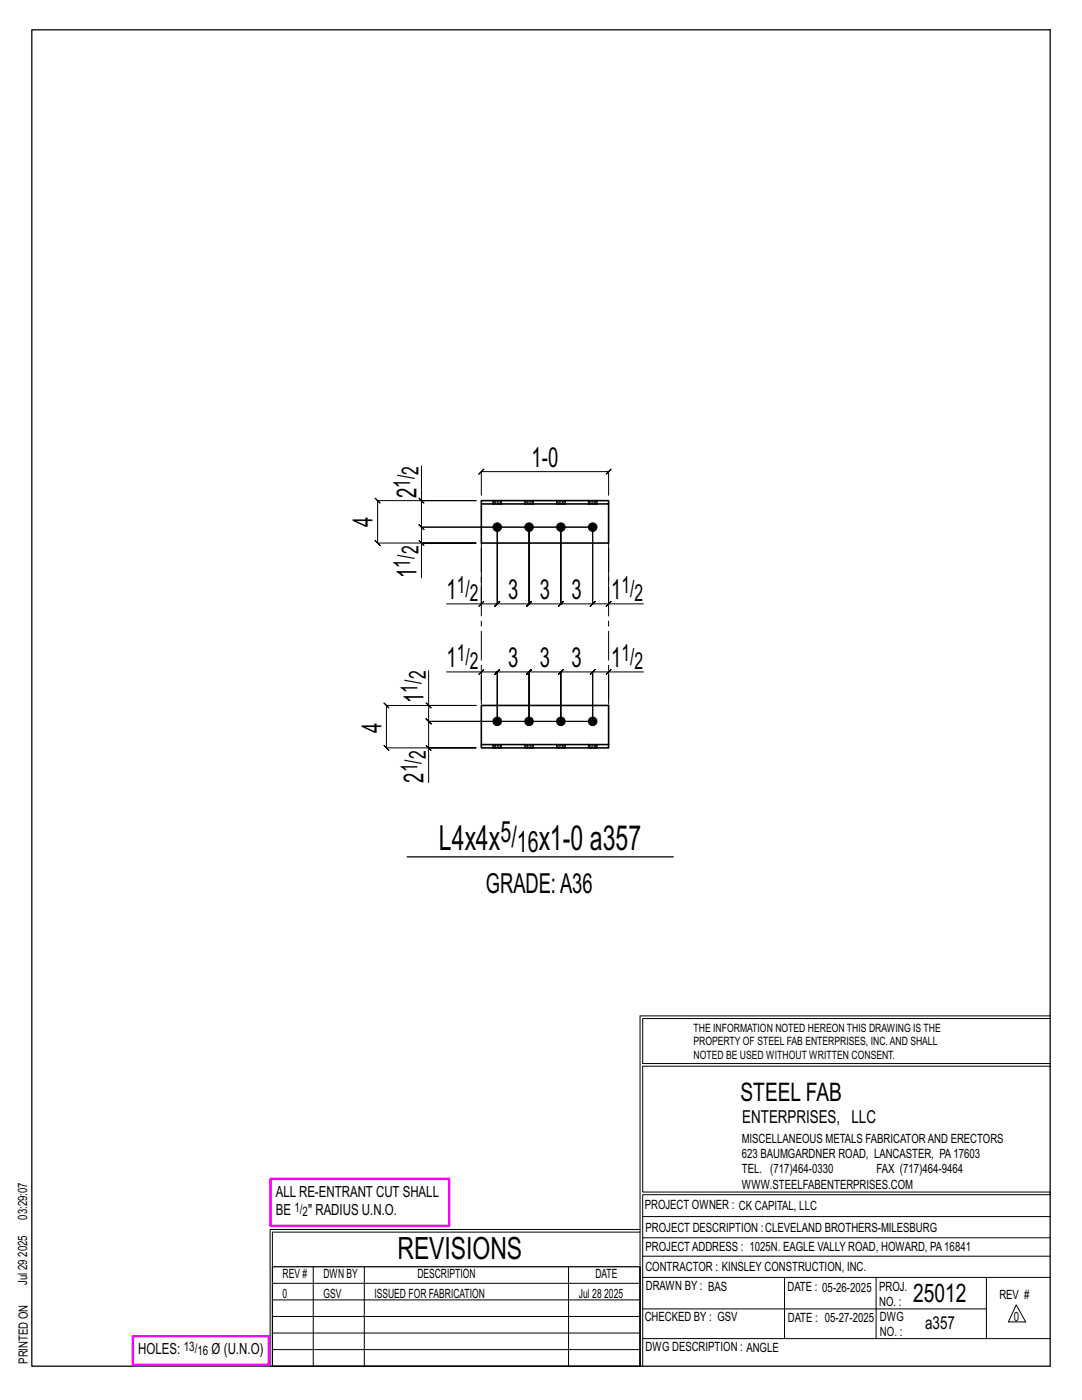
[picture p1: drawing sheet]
<svg xmlns="http://www.w3.org/2000/svg" width="216mm" height="279mm" viewBox="0 0 216 279" stroke-linecap="round" stroke-linejoin="round" font-family="sans-serif">
<g fill="none" stroke="#000" stroke-width=".2">
<path d="M83.6 99.4l1 1zM84.1 93v6.9h10.9h-19.7l-.5-.5 1 1-.5-.5v8.5l-.5-.5 1 1-.5-.5h19.7h-10.9v6.9M84.1 99.9v5.3l-.5-.5 1 1-.5-.5h34.2M96 98.9v-4.8l-.5 .5 1-1-.5 .5h25.4l-.5 .5 1-1-.5 .5v4.8M83.6 107.9l1 1zM96 109.4v11.1h-6.9M118.3 105.2h-34.2l-.5-.5 1 1-.5-.5v3.2M118.3 105.2v15.3l.5-.5-1 1 .5-.5h-6.4l.5-.5-1 1 .5-.5v-15.3v15.3l.5-.5-1 1 .5-.5h-6.3l.5-.5-1 1 .5-.5v-15.3v15.3l.5-.5-1 1 .5-.5h-6.4l.5-.5-1 1 .5-.5v-15.3v15.3l.5-.5-1 1 .5-.5h-3.2M118.3 105.2v15.3l-.5 .5 1-1-.5 .5h3.1M121.4 109.4v11.1h7M85.5 133.9v6.9h9.5h-17.9l-.5-.5 1 1-.5-.5v8.5l-.5-.5 1 1-.5-.5h17.9h-9.5v6.9M89.1 134.1h6.9v5.6"/>
<path d="M96 134.1l.5-.5-1 1zM96 134.1h3.2l-.5 .5 1-1-.5 .5v9.9v-9.9l-.5 .5 1-1-.5 .5h6.4l-.5 .5 1-1-.5 .5v9.9v-9.9l-.5 .5 1-1-.5 .5h6.3l-.5 .5 1-1-.5 .5v9.9v-9.9l-.5 .5 1-1-.5 .5h6.4l-.5 .5 1-1-.5 .5v9.9M96.5 120l-1 1zM121.4 134.1l.5-.5-1 1zM121.4 120.5l.5-.5-1 1zM121.4 134.1h-3.1l.5-.5-1 1 .5-.5v9.9M128.4 134.1h-7v5.6M85 148.8l1 1zM85 140.3l1 1zM85.5 140.8v3.2l-.5-.5 1 1-.5-.5h32.8M118.3 144h-32.8l-.5-.5 1 1-.5-.5v5.3M127.7 202.7v70"/>
<path d="M127.7 202.7h81.8M209.5 203.3h-81.3v9h81.3M209.5 212.8h-81.3v25.1h81.3v.5h-81.3v34.3M54.4 259.4h73.3M54.4 256.1h73.3M62.5 252.8v19.9M72.7 252.8v19.9M113.4 252.8v19.9M127.7 245.4h-73.8v27.3M127.7 245.9h-73.3v6.9M128.2 242.8h81.3M128.2 254.9h81.3"/>
<path d="M128.2 250.7h81.3M128.2 247h81.3M156.5 254.9v12.2M174.8 254.9v12.2M196.8 254.9v12.2M54.4 269.3h73.3M54.4 266h73.3M54.4 262.7h73.3M128.2 261.2h68.6M128.2 267.1h81.3M202.8 260.4l1.9 3.4h-3.5z"/>
</g>
<path d="M6.3 6h203.2v266.7h-203.2zM81.2 171h53.2M54.4 252.8h73.3v19.9h-73.3z" fill="none" stroke="#000" stroke-width=".25"/>
<path d="M54 235.3h35.6v9.3h-35.6zM26.5 266.7h27.1v5.7h-27.1z" fill="none" stroke="#f0f" stroke-width=".5"/>
<g fill="#000" stroke="#000" stroke-width=".2">
<circle cx="99.2" cy="105.2" r=".86"/>
<circle cx="105.6" cy="105.2" r=".86"/>
<circle cx="111.9" cy="105.2" r=".86"/>
<circle cx="118.3" cy="105.2" r=".86"/>
<circle cx="99.2" cy="144" r=".86"/>
<circle cx="105.6" cy="144" r=".86"/>
<circle cx="111.9" cy="144" r=".86"/>
<circle cx="118.3" cy="144" r=".86"/>
</g>
<g fill="none" stroke="#000" stroke-width=".32">
<path d="M96 99.9h25.4v.7h-25.4zM98.4 99.9h.1M100.1 99.9h.1M104.7 99.9h.1M106.4 99.9h.1M111.1 99.9h.1M112.8 99.9h.1M117.4 99.9h.1M119.1 99.9h.1M96 100.6v7.8h25.4v-7.8M98.4 100.6h.1M100.1 100.6h.1"/>
<path d="M104.7 100.6h.1M106.4 100.6h.1M111.1 100.6h.1M112.8 100.6h.1M117.4 100.6h.1M119.1 100.6h.1M96 148.6h25.4v.7h-25.4zM96 148.6v-7.8h25.4v7.8M98.4 148.6h.1M98.4 149.3h.1M100.1 148.6h.1M100.1 149.3h.1"/>
<path d="M104.7 148.6h.1M104.7 149.3h.1M106.4 148.6h.1M106.4 149.3h.1M111.1 148.6h.1M111.1 149.3h.1M112.8 148.6h.1M112.8 149.3h.1M117.4 148.6h.1M117.4 149.3h.1M119.1 148.6h.1M119.1 149.3h.1"/>
</g>
<g fill="none" stroke="#000" stroke-width=".2" stroke-dasharray="2 1.4">
<path d="M98.4 99.9v.7M98.4 99.9h.1M98.6 99.9h-.2v.7M98.9 99.9h-.3v.7h-.2M99.2 99.9h.3v.7h-.3zM99.2 99.9h-.3v.7h-.3M99.5 99.9h.3v.7h-.3M99.8 99.9h.2v.7h-.2M100 99.9h.1M104.7 99.9v.7M104.7 99.9h.1M105 99.9h-.2l-.1 .7"/>
<path d="M105.2 99.9h-.2v.7h-.2M105.6 99.9h.3v.7h-.3zM105.6 99.9h-.4v.7h-.2M105.9 99.9h.3v.7h-.3M106.2 99.9h.2v.7h-.2M106.4 99.9h.1M111.1 99.9v.7M111.1 99.9h.1M111.3 99.9h-.2v.7M111.6 99.9h-.3v.7h-.2M111.9 99.9h.3v.7h-.3zM111.9 99.9h-.3v.7h-.3"/>
<path d="M112.2 99.9h.3v.7h-.3M112.5 99.9h.2v.7h-.2M112.7 99.9h.1M117.4 99.9v.7M117.4 99.9h.1M117.7 99.9h-.2l-.1 .7M117.9 99.9h-.2v.7h-.2M118.3 99.9h.3v.7h-.3zM118.3 99.9h-.4v.7h-.2M118.6 99.9h.3v.7h-.3M118.9 99.9h.2v.7h-.2M119.1 99.9h.1"/>
<path d="M99.2 100.6h-.3M100.1 100.6h-.1M100.1 100.6v-.7M105.6 100.6h-.4M106.4 100.6h.1M106.4 100.6v-.7M111.9 100.6h-.3M112.8 100.6h-.1M112.8 100.6v-.7M118.3 100.6h-.4M119.1 100.6h.1M119.1 100.6v-.7"/>
<path d="M98.4 148.6h.1M98.4 148.6v.7M98.4 149.3h.1M98.6 149.3h-.2v-.7h.2M98.9 148.6h.3v.7h-.3zM98.9 149.3h-.3v-.7h.3M99.2 149.3h.3v-.7h.3M99.2 148.6h.3M99.5 149.3h.3v-.7h.2M99.8 149.3h.2l.1-.7M100.1 149.3v-.7M100.1 149.3h-.1"/>
<path d="M104.7 148.6h.1M104.7 148.6v.7M104.8 149.3h-.1M105 149.3h-.2v-.7h.2M105.2 148.6h.4v.7h-.4zM105.2 149.3h-.2v-.7h.2M105.6 149.3h.3v-.7h.3M105.6 148.6h.3M105.9 149.3h.3v-.7h.2M106.2 149.3h.2v-.7M106.4 149.3v-.7M106.4 149.3h.1"/>
<path d="M111.1 148.6h.1M111.1 148.6v.7M111.1 149.3h.1M111.3 149.3h-.2v-.7h.2M111.6 148.6h.3v.7h-.3zM111.6 149.3h-.3v-.7h.3M111.9 149.3h.3v-.7h.3M111.9 148.6h.3M112.2 149.3h.3v-.7h.2M112.5 149.3h.2l.1-.7M112.8 149.3v-.7M112.8 149.3h-.1"/>
<path d="M117.4 148.6h.1M117.4 148.6v.7M117.5 149.3h-.1M117.7 149.3h-.2v-.7h.2M117.9 148.6h.4v.7h-.4zM117.9 149.3h-.2v-.7h.2M118.3 149.3h.3v-.7h.3M118.3 148.6h.3M118.6 149.3h.3v-.7h.2M118.9 149.3h.2v-.7M119.1 149.3v-.7M119.1 149.3h.1"/>
</g>
<path d="M96 108.4v32.4M121.4 108.4v32.4" fill="none" stroke="#000" stroke-width=".2" stroke-dasharray="5.8 1 1 1"/>
<g font-size="6.9">
<text x="87.6" y="169.6">L4x4x</text>
<text x="107.5" y="169.6">x1-0 a357</text>
</g>
<text font-size="6.1" x="79.3" y="251.3">REVISIONS</text>
<g font-size="5.9">
<text x="99.9" y="168">5/</text>
<text x="103.2" y="170.1">16</text>
</g>
<g font-size="5.5">
<text x="106.1" y="93.1">1-0</text>
<text x="83.1" y="99.4" transform="rotate(-90 83.1 99.4)">2</text>
<text x="74.4" y="105.2" transform="rotate(-90 74.4 105.2)">4</text>
<text x="83.1" y="115.3" transform="rotate(-90 83.1 115.3)">1</text>
<text x="89.1" y="119.5">1</text>
<text x="101.4" y="119.5">3</text>
<text x="107.7" y="119.5">3</text>
<text x="114.1" y="119.5">3</text>
<text x="122" y="119.5">1</text>
<text x="89.1" y="133.1">1</text>
<text x="101.4" y="133.1">3</text>
<text x="107.7" y="133.1">3</text>
<text x="114.1" y="133.1">3</text>
<text x="122" y="133.1">1</text>
<text x="84.5" y="140.3" transform="rotate(-90 84.5 140.3)">1</text>
<text x="76.1" y="146.3" transform="rotate(-90 76.1 146.3)">4</text>
<text x="84.5" y="156.2" transform="rotate(-90 84.5 156.2)">2</text>
<text x="96.9" y="178.3">GRADE:A36</text>
</g>
<g font-size="5.1">
<text x="147.8" y="219.8">STEEL FAB</text>
<text x="182.2" y="259.9">25012</text>
</g>
<g font-size="4.7">
<text x="83.5" y="94.7" transform="rotate(-90 83.5 94.7)">2</text>
<text x="81.9" y="97.3" transform="rotate(-90 81.9 97.3)">1/</text>
<text x="81.9" y="113.3" transform="rotate(-90 81.9 113.3)">1/</text>
<text x="83.5" y="110.7" transform="rotate(-90 83.5 110.7)">2</text>
<text x="91.2" y="118.3">1/</text>
<text x="93.8" y="119.9">2</text>
<text x="124" y="118.3">1/</text>
<text x="126.6" y="119.9">2</text>
<text x="91.2" y="131.9">1/</text>
<text x="124" y="131.9">1/</text>
<text x="85" y="135.6" transform="rotate(-90 85 135.6)">2</text>
<text x="93.8" y="133.5">2</text>
<text x="126.6" y="133.5">2</text>
<text x="83.3" y="138.2" transform="rotate(-90 83.3 138.2)">1/</text>
<text x="83.3" y="154.1" transform="rotate(-90 83.3 154.1)">1/</text>
<text x="85" y="151.5" transform="rotate(-90 85 151.5)">2</text>
</g>
<g font-size="3.6">
<text x="148.1" y="224.1">ENTERPRISES, LLC</text>
<text x="184.6" y="265.2">a357</text>
</g>
<g font-size="3.1">
<text x="55" y="238.9">ALL RE-ENTRANT CUT SHALL</text>
<text x="55" y="242.5">BE</text>
<text x="61.5" y="242.5">&quot; RADIUS U.N.O.</text>
<text x="27.6" y="270.2">HOLES:</text>
<text x="42.2" y="270.2">Ø (U.N.O)</text>
</g>
<g font-size="2.6">
<text x="58.8" y="241.8">1/</text>
<text x="60.4" y="242.7">2</text>
<text x="36.7" y="269.6">13/</text>
<text x="39.4" y="270.5">16</text>
</g>
<g font-size="2.5">
<text x="148" y="231.2">623 BAUMGARDNER ROAD, LANCASTER, PA17603</text>
<text x="148" y="228.1">MISCELLANEOUS METALS FABRICATORAND ERECTORS</text>
<text x="148" y="237.2">WWW.STEELFABENTERPRISES.COM</text>
<text x="148" y="234.2">TEL. (717)464-0330</text>
<text x="174.9" y="234.2">FAX (717)464-9464</text>
<text x="5.4" y="243.4" transform="rotate(-90 5.4 243.4)">03:29:07</text>
<text x="128.7" y="241.3">PROJECT OWNER : CK CAPITAL, LLC</text>
<text x="128.8" y="246">PROJECT DESCRIPTION :CLEVELAND BROTHERS-MILESBURG</text>
<text x="5.4" y="250.8" transform="rotate(-90 5.4 250.8)">2025</text>
<text x="128.8" y="249.7">PROJECTADDRESS : 1025N. EAGLE VALLY ROAD, HOWARD, PA16841</text>
<text x="5.4" y="256.5" transform="rotate(-90 5.4 256.5)">Jul 29</text>
<text x="56.4" y="255">REV #</text>
<text x="64.5" y="255">DWN BY</text>
<text x="83.3" y="255">DESCRIPTION</text>
<text x="118.8" y="255">DATE</text>
<text x="128.8" y="253.7">CONTRACTOR : KINSLEY CONSTRUCTION, INC.</text>
<text x="128.9" y="257.5">DRAWN BY : BAS</text>
<text x="157.1" y="257.6">DATE : 05-26-2025</text>
<text x="175.4" y="257.7">PROJ.</text>
<text x="56.4" y="259">0</text>
<text x="64.5" y="259">GSV</text>
<text x="74.7" y="259">ISSUED FOR FABRICATION</text>
<text x="115.5" y="259">Jul 28</text>
<text x="120.6" y="259">2025</text>
<text x="128.6" y="263.7">CHECKED BY : GSV</text>
<text x="157.2" y="263.7">DATE : 05-27-2025</text>
<text x="175.4" y="260.7">NO. :</text>
<text x="175.6" y="263.7">DWG</text>
<text x="199.4" y="259.2">REV #</text>
<text x="202.3" y="263.7">0</text>
<text x="128.8" y="269.7">DWG DESCRIPTION : ANGLE</text>
<text x="175.6" y="266.7">NO. :</text>
<text x="5.5" y="272.2" transform="rotate(-90 5.5 272.2)">PRINTED ON</text>
</g>
<g font-size="2.3">
<text x="138.4" y="208.6">PROPERTY OF STEEL FAB ENTERPRISES, INC.AND SHALL</text>
<text x="138.4" y="205.9">THE INFORMATION NOTED HEREON THIS DRAWING IS THE</text>
<text x="138.4" y="211.3">NOTED BE USED WITHOUT WRITTEN CONSENT.</text>
</g>
</svg>
